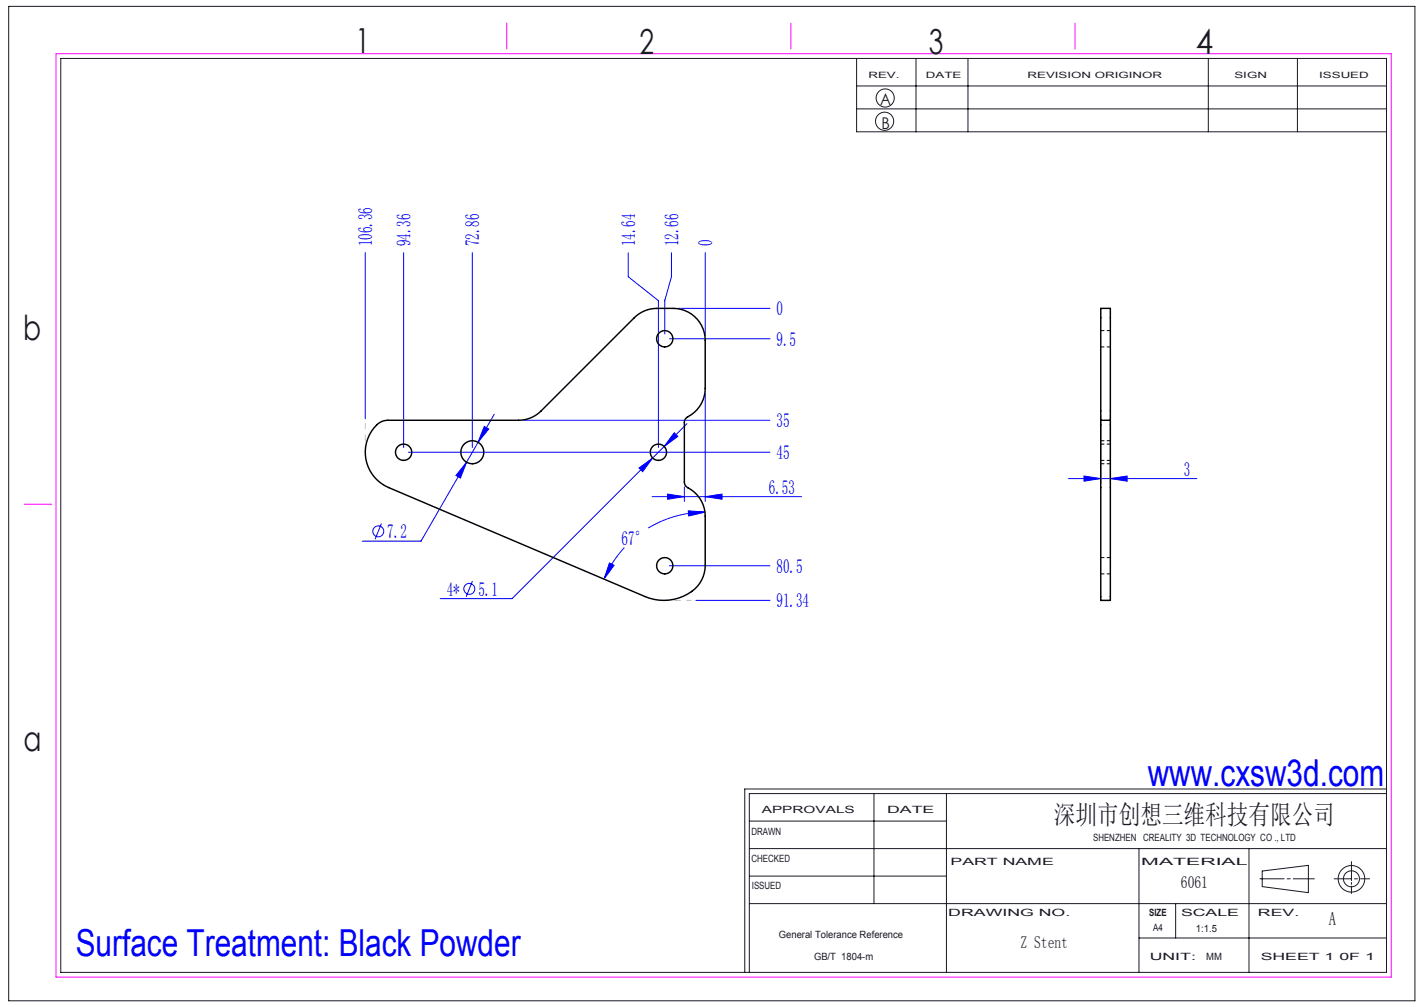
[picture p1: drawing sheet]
<svg xmlns="http://www.w3.org/2000/svg" width="297mm" height="210mm" viewBox="0 0 297 210" stroke-linecap="round" stroke-linejoin="round" font-family="sans-serif">
<g fill="none" stroke="#191924" stroke-width=".21">
<path d="M1.8 1.3h293.3v207.4h-293.3zM12.7 12.2h276.5v190.6h-276.5zM178.7 12.2v15.3h110.5M178.7 17.9h110.5M191.1 12.2v15.3M201.9 12.2v15.3M252 12.2v15.3M270.6 12.2v15.3M178.7 22.7h110.5M156.3 177h132.9M156.3 171.2h41.1M182.3 165.5v22.9"/>
<path d="M197.4 165.5v37.3M237.6 177v25.8M260.5 177v25.8M281.9 179.7v4M289.2 165.5h-132.9v37.3M289.2 164.5h-133.9v38.3M156.3 188.4h132.9M156.3 182.7h41.1M237.6 195.6h51.6M245.2 188.4v7.2M262.8 183.3h5M263.3 181.6l9.6-1.1v5.7l-9.6-1.3z"/>
<path d="M268.5 183.3h.6M269.7 183.3h4.4M278.3 183.3h3.6M281.9 184v.4M281.9 184.8v1.5M282.5 183.3h.6M283.8 183.3h1.9"/>
<circle cx="184.5" cy="25.3" r="1.89"/>
<circle cx="184.6" cy="20.4" r="1.89"/>
<circle cx="281.9" cy="183.3" r="1.67"/>
<circle cx="281.9" cy="183.3" r="2.77"/>
</g>
<path d="M11.7 11.2h278.5v192.6h-278.5zM105.7 4.8v5.4M165 4.8v5.4M224.2 4.8v5.4M5.1 105.1h5.7" fill="none" stroke="#f0f" stroke-width=".21"/>
<g fill="none" stroke="#00f" stroke-width=".21">
<path d="M76.2 52.7v34.6M84.2 52.7v40.6M98.5 52.7v40.6M131 52.7v5l6.3 5v30.6M140 52.7v5l-1.4 5v6.9M147.1 52.7v17.3M139.6 70.6h21M141.4 64.3h19.2M85.2 94.3h75.4M97.3 96.4l-1.3 3.3-.9-.5zM99.7 92.2l-11.9 20.6h-12.3M101 88.9l.9 .6-2.2 2.7z"/>
<path d="M103.1 86.4l-3.4 5.8M109.1 87.6h51.5M133.3 97.6l2.8-2.1-2.1 2.9zM140.6 90.3l.8 .7-2.9 2.1zM143.3 88.4l-36.5 36.4h-15M147.1 82v22.6M222.9 99.8h26.7M226.1 99.3l3.5 .5-3.5 .5zM229.6 86.7v14.1M231.6 99.8l3.5-.5v1zM231.6 86.7v14.1M79.5 109.2l-1.3 3.2"/>
<path d="M127.1 117.4l1 .5-2.1 2.9zM130.2 114.2a22.9 22.9 0 0 0-4.2 6.6M136 103.6h31.2M139.2 103l3.5 .6-3.5 .5zM139.6 118h21M142.7 101.5v3.1M143.6 106.5l3.5 .3-3.5 .8zM147.1 103.6l3.5-.6v1.1zM147.1 106.8a22.9 22.9 0 0 0-11.9 3.3M98.5 121.2l-1.3 3.2M145.1 125.2h15.5"/>
<circle cx="78.9" cy="110.8" r="1.14"/>
<circle cx="97.9" cy="122.8" r="1.14"/>
</g>
<path d="M76.2 94.3v-6" fill="none" stroke="#c0c0c0" stroke-width=".21" stroke-dasharray="30.5 1.3 1.3 1.3" stroke-dashoffset="29.4"/>
<path d="M138.5 125.2h5.6" fill="none" stroke="#c0c0c0" stroke-width=".21" stroke-dasharray="30.5 1.3 1.3 1.3" stroke-dashoffset="29.5"/>
<g fill="#00f">
<path d="M140.6 90.3l-2.1 2.8 2.9-2.1zM133.3 97.6l.7 .8 2.1-2.9zM101 88.9l-1.3 3.3 2.2-2.7zM97.3 96.4l-2.2 2.8 .9 .5zM143.6 106.5l3.5 .3-3.5 .8zM127.1 117.4l1 .5-2.1 2.9z"/>
<path d="M226.1 99.3l3.5 .5-3.5 .5zM231.6 99.8l3.5-.5v1z"/>
<path d="M139.2 103l3.5 .6-3.5 .5zM147.1 103.6l3.5-.6v1.1z"/>
</g>
<g fill="none" stroke="#000" stroke-width=".3">
<path d="M78.6 88.6a3.3 3.3 0 0 1 2.3-1h27.2a6.7 6.7 0 0 0 4.8-1.9l19.4-19.4a6.7 6.7 0 0 1 4.7-2 12.7 12.7 0 0 1 5.8 .4 6.7 6.7 0 0 1 4.3 6.3v10a7.2 7.2 0 0 1-4.1 6.3l-.3 .8v12.4a1.33 1.33 0 0 0 .8 1.2 6.7 6.7 0 0 1 3.6 5.9v10.3a7.2 7.2 0 0 1-5.6 6.8 10 10 0 0 1-7-.3l-53.4-22.7a8 8 0 0 1-2.5-13.1zM229.6 87.6v37.6h2v-37.6M229.6 87.6v-23.3h2v23.3M229.6 87.6h2"/>
<circle cx="138.6" cy="70.6" r="1.7"/>
<circle cx="84.2" cy="94.3" r="1.7"/>
<circle cx="98.5" cy="94.3" r="2.4"/>
<circle cx="137.3" cy="94.3" r="1.7"/>
<circle cx="138.6" cy="118" r="1.7"/>
</g>
<path d="M229.6 72.3h2M231.6 68.9h-2M229.6 96h2M229.6 96.7h2M231.6 92.6h-2M231.6 91.9h-2M229.6 119.7h2M231.6 116.3h-2" fill="none" stroke="#000" stroke-width=".21" stroke-dasharray="1.3 .6" stroke-dashoffset=".6"/>
<g font-size="7.8" fill="#00f">
<text x="239.4" y="163.9">www.cxsw3d.com</text>
<text x="15.8" y="199.3">Surface Treatment: Black Powder</text>
</g>
<g font-size="7.2" fill="#191924">
<text x="74.1" y="11">1</text>
<text x="133.4" y="11.2">2</text>
<text x="193.7" y="11.3">3</text>
<text x="249.4" y="11.3">4</text>
<text x="4.8" y="70.9">b</text>
<text x="4.9" y="156.5">a</text>
</g>
<text font-size="5.6" fill="#191924" x="219.8" y="171.8">深圳市创想三维科技有限公司</text>
<g font-size="4.1" fill="#00f">
<text x="77.6" y="51.3" transform="rotate(-90 77.6 51.3)">106.36</text>
<text x="85.6" y="51.3" transform="rotate(-90 85.6 51.3)">94.36</text>
<text x="100" y="51.3" transform="rotate(-90 100 51.3)">72.86</text>
<text x="132.5" y="51.3" transform="rotate(-90 132.5 51.3)">14.64</text>
<text x="141.5" y="51.3" transform="rotate(-90 141.5 51.3)">12.66</text>
<text x="148.6" y="51.3" transform="rotate(-90 148.6 51.3)">0</text>
<text x="162" y="65.8">0</text>
<text x="162" y="72.1">9.5</text>
<text x="162" y="89.1">35</text>
<text x="162" y="95.8">45</text>
<text x="246.9" y="99.2">3</text>
<text x="160.4" y="103">6.53</text>
<text x="80.8" y="112.3">7.2</text>
<text x="129.6" y="113.6">67°</text>
<text x="162" y="119.4">80.5</text>
<text x="93.2" y="124.3">4*</text>
<text x="99.8" y="124.3">5.1</text>
<text x="162" y="126.7">91.34</text>
</g>
<text font-size="3.9" fill="#191924" x="277.2" y="193">A</text>
<g font-size="3.5" fill="#191924">
<text x="246.3" y="185.2">6061</text>
<text x="212.8" y="197.7">Z Stent</text>
</g>
<g font-size="3.4" fill="#191924">
<text x="183.6" y="22">A</text>
<text x="183.8" y="27">B</text>
</g>
<g font-size="2.1" fill="#191924">
<text x="158.9" y="169.5">APPROVALS</text>
<text x="185" y="169.5">DATE</text>
<text x="156.7" y="174.2">DRAWN</text>
<text x="156.7" y="179.7">CHECKED</text>
<text x="228" y="175.4">SHENZHEN CREALITY 3D TECHNOLOGY CO ., LTD</text>
<text x="156.8" y="185.4">ISSUED</text>
<text x="198.2" y="180.4">PART NAME</text>
<text x="238" y="180.4">MATERIAL</text>
<text x="197.8" y="191">DRAWING NO.</text>
<text x="239.7" y="191">SIZE</text>
<text x="246.3" y="191">SCALE</text>
<text x="262.4" y="191">REV.</text>
<text x="162.4" y="195.6">General Tolerance Reference</text>
<text x="240.5" y="194.1">A4</text>
<text x="249.4" y="194.3">1:1.5</text>
<text x="169.8" y="200.2">GB/T 1804-m</text>
<text x="239.8" y="200.2">UNIT:</text>
<text x="251.6" y="200.2">MM</text>
<text x="262.9" y="200.2">SHEET 1 0F 1</text>
</g>
<g font-size="1.8" fill="#191924">
<text x="181.1" y="16.3">REV.</text>
<text x="193.1" y="16.3">DATE</text>
<text x="214.3" y="16.3">REVISION ORIGINOR</text>
<text x="257.5" y="16.3">SIGN</text>
<text x="275.1" y="16.3">ISSUED</text>
</g>
</svg>
